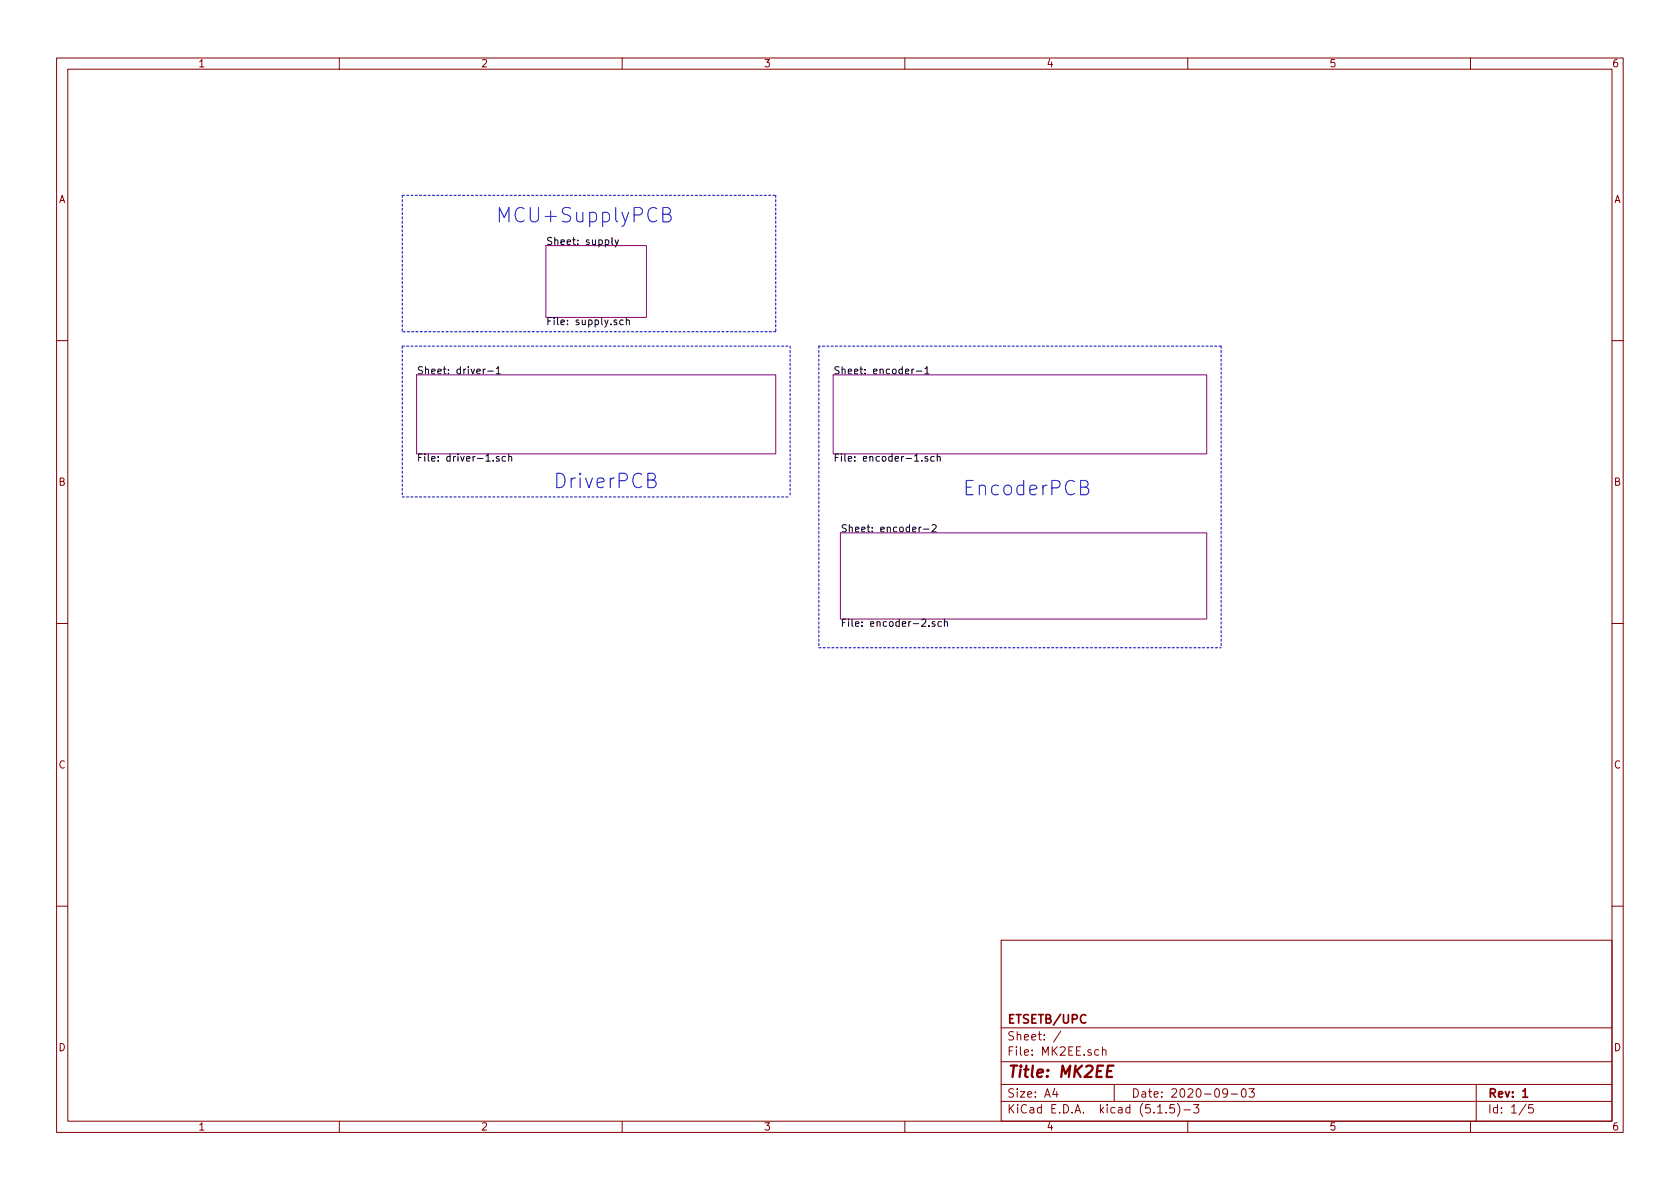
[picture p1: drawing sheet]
<svg xmlns="http://www.w3.org/2000/svg" width="297mm" height="210mm" viewBox="0 0 297 210" stroke-linecap="round" stroke-linejoin="round" font-family="sans-serif">
<g fill="none" stroke="#840000" stroke-width=".18">
<path d="M10 10.3h277v189.9h-277zM12 12.2h273v186.1h-273zM60 10.3v1.9M110 10.3v1.9M160 10.3v1.9M210 10.3v1.9M260 10.3v1.9M10 60.2h2M285 60.2h2M10 110.3h2M285 110.3h2M10 160.2h2"/>
<path d="M177 166.3h108v32h-108zM285 160.2h2M60 198.3v1.9M110 198.3v1.9M160 198.3v1.9M177 194.8h108M177 191.8h108M177 187.8h108M177 181.8h108M186.5 192.5l-.4 1h1M186.8 193v1M187.6 182.3l-1.3 2"/>
<path d="M194.3 185.7l-.5-.1-.3 .3 .1 .6 .2 .1 .5-.1M194.9 185.7h.1a.37 .37 0 0 1 .6 .1v.8M194.9 185.1v1.5M197 191.8v3M204.7 196.8h.8M206.2 196.7v.1M207.6 195.3h-.7l-.1 .7 .2-.1 .5 .1 .2 .2-.1 .5-.2 .1-.6-.1M208.2 195.1a1.71 1.71 0 0 1 0 2.3M209.3 196.3h1.2M210 198.3v1.9M211 195.3h1l-.5 .6 .4 .1v.7l-.2 .1-.7-.1M217 193.2l-.1 .2a.48 .48 0 0 1-.6-.1v-.6a.48 .48 0 0 1 .6-.1l.1 .1a1.19 1.19 0 0 1-.2 1.2l-.5 .1"/>
<path d="M217.7 193.5h1.1M219.6 192.7l.4-.2a.94 .94 0 0 1 0 1.5 .82 .82 0 0 1-.4-1.3zM220.8 192.5h1l-.5 .6 .4 .1v.7l-.2 .1-.7-.1M260 198.3v1.9M261 191.8v6.5M269.8 195.2l-1.2 2M271 195.3h-.7v.7l.2-.1 .5 .1 .1 .2-.1 .5-.2 .1-.5-.1"/>
</g>
<path d="M192 179.6a.7 .7 0 0 0-.9 .2 .7 .7 0 0 0 .1 .9 .55 .55 0 0 0 .8 .1M269.2 193l.5-.5v1.5M269.2 194h.9" fill="none" stroke="#840000" stroke-width=".3"/>
<path d="M195.8 189.4h.7M196.9 188.4h-1l-.2 2h.9" fill="none" stroke="#840000" stroke-width=".41"/>
<path d="M96.5 43.4h17.8v12.7h-17.8zM73.7 66.3h63.5v14h-63.5zM147.3 66.3h66.1v14h-66.1zM148.6 94.2h64.8v15.3h-64.8z" fill="none" stroke="#840084" stroke-width=".18"/>
<g fill="none" stroke="#000" stroke-width=".18">
<path d="M108.2 42v1.1l.2 .2M108.7 42.4l.3 .9M109.3 42.4l-.4 1.2-.2 .1M110.2 56.6h-.4l-.2 .2 .1 .6h.5M110.7 56.7l.2-.1h.3l.1 .8M110.7 56.2v1.2M85.8 65.3l-.4 .2M86.2 65.6h1M87.8 65.2l.3-.4v1.3M87.8 66.1h.7M161.2 65.3v.8M161.6 65.3l-.4 .2"/>
<path d="M162 65.6h1M163.5 65.2l.4-.4v1.3M163.5 66.1h.8M87.2 81.4v.2M88.2 80.8l-.3-.1-.1 .2v.2l.4 .1v.3h-.4M89.4 80.8l-.4-.1-.2 .2 .1 .6h.5M89.9 80.8l.2-.1 .3 .1 .1 .8M89.9 80.3v1.3M162.9 93.2l-.4 .2M163 81.4v.2M163.3 93.6h1M164 80.8l-.3-.1-.2 .2 .1 .2 .4 .1v.3h-.5"/>
<path d="M164.8 92.9l.5-.1 .2 .3-.8 1h.8M165.2 80.8l-.4-.1-.2 .2 .1 .6h.5M165.7 80.8l.2-.1 .3 .1v.8M165.7 80.3v1.3M164.3 110.6v.2M165.3 110l-.3-.1-.2 .2 .1 .2 .4 .1v.3h-.5M166.4 110l-.3-.1-.3 .3 .1 .5h.5M167 110.1l.2-.2 .3 .1v.8M167 109.5v1.3"/>
</g>
<path d="M71.1 34.5v24.2M71.1 34.5h66.1M137.2 34.5v24.2M137.2 58.7h-66.1M71.1 61.2v26.7M71.1 61.2h68.6M139.7 61.2v26.7M144.8 61.2v53.3M215.9 61.2v53.3M215.9 61.2h-71.1M71.1 87.9h68.6M144.8 114.5h71.1" fill="none" stroke="#0000c2" stroke-width=".18" stroke-dasharray=".4 .4"/>
<path d="M117.2 37.9h.9a.61 .61 0 0 0 .5-.6 .61 .61 0 0 0-.5-.6h-.9v2.5h1a.69 .69 0 0 0 .5-.7 .69 .69 0 0 0-.6-.6M114.6 84.9h.8a.61 .61 0 0 0 .5-.6 .61 .61 0 0 0-.5-.6h-.8v2.5h.9a.69 .69 0 0 0 .5-.7 .69 .69 0 0 0-.6-.6M191.1 86.2h.8a.61 .61 0 0 0 .5-.6 .61 .61 0 0 0-.5-.6h-.8v2.5h.9a.69 .69 0 0 0 .5-.7 .69 .69 0 0 0-.6-.6" fill="none" stroke="#0000c2" stroke-width=".18"/>
<g font-size="3.5" fill="#0000c2">
<text x="87.6" y="39.4">MCU+SupplyPCB</text>
<text x="97.8" y="86.4">DriverPCB</text>
<text x="170.2" y="87.6">EncoderPCB</text>
</g>
<text font-size="2.8" fill="#840000" x="178" y="190.5">Title: MK2EE</text>
<g font-size="2.1" fill="#840000">
<text x="178" y="184">Sheet: /</text>
<text x="178" y="181">ETSETB/UPC</text>
<text x="178" y="186.7">File: MK2EE.sch</text>
<text x="178" y="196.9">KiCad E.D.A. kicad (5.1.5)-3</text>
<text x="178" y="194.1">Size: A4</text>
<text x="200" y="194.1">Date: 2020-09-03</text>
<text x="263" y="194.1">Rev: 1</text>
<text x="263" y="196.9">Id: 1/5</text>
</g>
<g font-size="1.8" fill="#840000">
<text x="35" y="11.9">1</text>
<text x="85" y="11.9">2</text>
<text x="135" y="11.9">3</text>
<text x="185" y="11.9">4</text>
<text x="235" y="11.9">5</text>
<text x="285" y="11.9">6</text>
<text x="10.4" y="35.9">A</text>
<text x="285.4" y="35.9">A</text>
<text x="10.4" y="85.9">B</text>
<text x="285.4" y="85.9">B</text>
<text x="10.4" y="135.9">C</text>
<text x="285.4" y="135.9">C</text>
<text x="10.4" y="185.9">D</text>
<text x="285.4" y="185.9">D</text>
<text x="35" y="199.9">1</text>
<text x="85" y="199.9">2</text>
<text x="135" y="199.9">3</text>
<text x="185" y="199.9">4</text>
<text x="235" y="199.9">5</text>
<text x="285" y="199.9">6</text>
</g>
<g font-size="1.8">
<text x="96.5" y="43.3">Sheet: supply</text>
<text x="96.5" y="57.5">File: supply.sch</text>
<text x="73.7" y="66.2">Sheet: driver-1</text>
<text x="147.3" y="66.2">Sheet: encoder-1</text>
<text x="73.7" y="81.6">File: driver-1.sch</text>
<text x="147.3" y="81.6">File: encoder-1.sch</text>
<text x="148.6" y="94.1">Sheet: encoder-2</text>
<text x="148.6" y="110.8">File: encoder-2.sch</text>
</g>
</svg>
